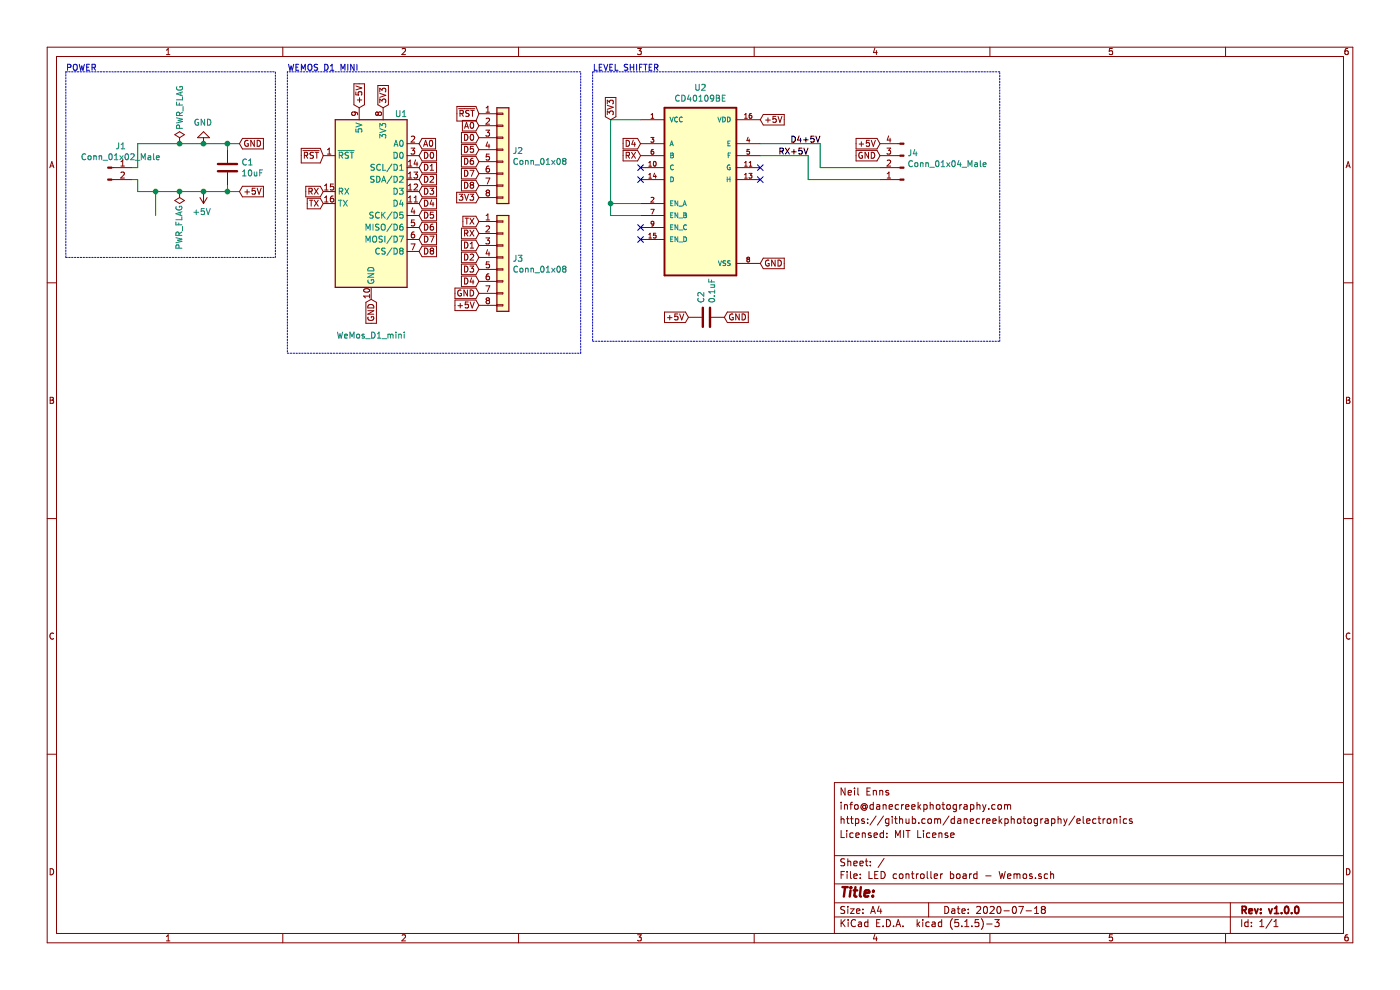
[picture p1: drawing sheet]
EESchema Schematic File Version 4
EELAYER 30 0
EELAYER END
$Descr A4 11693 8268
encoding utf-8
Sheet 1 1
Title ""
Date "2020-07-18"
Rev "v1.0.0"
Comp ""
Comment1 "Licensed: MIT License"
Comment2 "https://github.com/danecreekphotography/electronics"
Comment3 "info@danecreekphotography.com"
Comment4 "Neil Enns"
$EndDescr
$Comp
L Device:C C1
U 1 1
P 1900 1400
F 0 "C1" H 2015 1446 50  0000 L CNN
F 1 "10uF" H 2015 1355 50  0000 L CNN
F 2 "Capacitor_THT:C_Disc_D5.0mm_W2.5mm_P2.50mm" H 1938 1250 50  0001 C CNN
F 3 "~" H 1900 1400 50  0001 C CNN
	1    1900 1400
	1    0    0    -1  
$EndComp
$Comp
L power:PWR_FLAG #FLG01
U 1 1
P 1500 1200
F 0 "#FLG01" H 1500 1275 50  0001 C CNN
F 1 "PWR_FLAG" V 1500 1500 50  0000 C CNN
F 2 "" H 1500 1200 50  0001 C CNN
F 3 "~" H 1500 1200 50  0001 C CNN
	1    1500 1200
	1    0    0    -1  
$EndComp
$Comp
L power:PWR_FLAG #FLG02
U 1 1
P 1500 1600
F 0 "#FLG02" H 1500 1675 50  0001 C CNN
F 1 "PWR_FLAG" V 1500 1900 50  0000 C CNN
F 2 "" H 1500 1600 50  0001 C CNN
F 3 "~" H 1500 1600 50  0001 C CNN
	1    1500 1600
	-1   0    0    1   
$EndComp
Wire Wire Line
	1900 1200 1900 1250
Connection ~ 1500 1200
Wire Wire Line
	1900 1600 1900 1550
Connection ~ 1500 1600
Wire Notes Line
	550  600  550  2150
Text Notes 550  600  0    50   ~ 0
POWER
Text GLabel 2000 1600 2    50   Input ~ 0
+5V
Text GLabel 2000 1200 2    50   Input ~ 0
GND
Wire Wire Line
	2000 1600 1900 1600
Connection ~ 1900 1600
Wire Wire Line
	2000 1200 1900 1200
Connection ~ 1900 1200
Text GLabel 6350 1000 2    50   Input ~ 0
+5V
Text GLabel 6350 2200 2    50   Input ~ 0
GND
NoConn ~ 5350 1400
NoConn ~ 5350 1500
NoConn ~ 5350 1900
NoConn ~ 5350 2000
NoConn ~ 6350 1400
NoConn ~ 6350 1500
$Comp
L Connector:Conn_01x04_Male J4
U 1 1
P 7550 1400
F 0 "J4" H 7522 1282 50  0000 R CNN
F 1 "Conn_01x04_Male" H 7522 1373 50  0000 R CNN
F 2 "LED controller board:Molex_KK-254_AE-6410-04A_1x04_P2.54mm_Horizontal" H 7550 1400 50  0001 C CNN
F 3 "~" H 7550 1400 50  0001 C CNN
	1    7550 1400
	-1   0    0    1   
$EndComp
Text GLabel 7350 1200 0    50   Input ~ 0
+5V
Text GLabel 7350 1300 0    50   Input ~ 0
GND
$Comp
L Device:C C2
U 1 1
P 5900 2650
F 0 "C2" H 6015 2696 50  0000 L CNN
F 1 "0.1uF" H 6015 2605 50  0000 L CNN
F 2 "Capacitor_THT:C_Disc_D5.0mm_W2.5mm_P5.00mm" H 5938 2500 50  0001 C CNN
F 3 "~" H 5900 2650 50  0001 C CNN
	1    5900 2650
	0    -1   -1   0   
$EndComp
Text GLabel 5750 2650 0    50   Input ~ 0
+5V
Text GLabel 6050 2650 2    50   Input ~ 0
GND
Text GLabel 5350 1200 0    50   Input ~ 0
D4
Text GLabel 5350 1300 0    50   Input ~ 0
RX
$Comp
L LED_controller_board:CD40109BE U2
U 1 1
P 5850 1600
F 0 "U2" H 5850 2470 50  0000 C CNN
F 1 "CD40109BE" H 5850 2379 50  0000 C CNN
F 2 "LED controller board:16TSSOP" H 5900 1400 50  0001 L BNN
F 3 "None" H 5850 1600 50  0001 L BNN
F 4 "CD40109BE" H 5850 1600 50  0001 L BNN "Field4"
F 5 "Unavailable" H 5850 1600 50  0001 L BNN "Field5"
F 6 "DIP-16 Intersil" H 5850 1600 50  0001 L BNN "Field6"
F 7 "Texas Instruments" H 5850 1600 50  0001 L BNN "Field7"
F 8 "Voltage Level Translator Unidirectional 4 Circuit 1 Channel 16-PDIP" H 5900 1400 50  0001 L BNN "Field8"
	1    5850 1600
	1    0    0    -1  
$EndComp
Wire Wire Line
	5100 1800 5350 1800
Connection ~ 5100 1700
Wire Wire Line
	5100 1700 5100 1800
Wire Wire Line
	5100 1000 5350 1000
Wire Wire Line
	5100 1000 5100 1700
Wire Wire Line
	6350 1200 6850 1200
Wire Wire Line
	6850 1200 6850 1400
Wire Wire Line
	6850 1400 7350 1400
Wire Wire Line
	6350 1300 6750 1300
Wire Wire Line
	6750 1300 6750 1500
Wire Wire Line
	6750 1500 7350 1500
Text Label 6600 1200 0    50   ~ 0
D4+5V
Text Label 6500 1300 0    50   ~ 0
RX+5V
Wire Wire Line
	5100 1700 5350 1700
Text GLabel 5100 1000 1    50   Input ~ 0
3V3
Text GLabel 3000 900  1    50   Input ~ 0
+5V
Text GLabel 3100 2500 3    50   Input ~ 0
GND
Text GLabel 3500 1700 2    50   Input ~ 0
D4
Text GLabel 2700 1600 0    50   Input ~ 0
RX
$Comp
L Connector_Generic:Conn_01x08 J2
U 1 1
P 4200 1250
F 0 "J2" H 4280 1242 50  0000 L CNN
F 1 "Conn_01x08" H 4280 1151 50  0000 L CNN
F 2 "Connector_PinHeader_2.54mm:PinHeader_1x08_P2.54mm_Vertical" H 4200 1250 50  0001 C CNN
F 3 "~" H 4200 1250 50  0001 C CNN
	1    4200 1250
	1    0    0    -1  
$EndComp
$Comp
L Connector_Generic:Conn_01x08 J3
U 1 1
P 4200 2150
F 0 "J3" H 4280 2142 50  0000 L CNN
F 1 "Conn_01x08" H 4280 2051 50  0000 L CNN
F 2 "Connector_PinHeader_2.54mm:PinHeader_1x08_P2.54mm_Vertical" H 4200 2150 50  0001 C CNN
F 3 "~" H 4200 2150 50  0001 C CNN
	1    4200 2150
	1    0    0    -1  
$EndComp
Text GLabel 3500 1200 2    50   Input ~ 0
A0
Text GLabel 3500 1300 2    50   Input ~ 0
D0
Text GLabel 3500 1400 2    50   Input ~ 0
D1
Text GLabel 3500 1500 2    50   Input ~ 0
D2
Text GLabel 3500 1600 2    50   Input ~ 0
D3
Text GLabel 3500 1800 2    50   Input ~ 0
D5
Text GLabel 3500 1900 2    50   Input ~ 0
D6
Text GLabel 3500 2000 2    50   Input ~ 0
D7
Text GLabel 3500 2100 2    50   Input ~ 0
D8
Text GLabel 2700 1700 0    50   Input ~ 0
TX
$Comp
L LED_controller_board:WeMos_D1_mini U1
U 1 1
P 3100 1700
F 0 "U1" H 3350 2450 50  0000 C CNN
F 1 "WeMos_D1_mini" H 3100 600 50  0000 C CNN
F 2 "Module:WEMOS_D1_mini_light" H 3100 550 50  0001 C CNN
F 3 "https://wiki.wemos.cc/products:d1:d1_mini#documentation" H 1250 550 50  0001 C CNN
	1    3100 1700
	1    0    0    -1  
$EndComp
Text GLabel 3200 900  1    50   Input ~ 0
3V3
Text GLabel 4000 950  0    50   Input ~ 0
~RST
Text GLabel 4000 1050 0    50   Input ~ 0
A0
Text GLabel 4000 1150 0    50   Input ~ 0
D0
Text GLabel 4000 1250 0    50   Input ~ 0
D5
Text GLabel 4000 1350 0    50   Input ~ 0
D6
Text GLabel 4000 1450 0    50   Input ~ 0
D7
Text GLabel 4000 1550 0    50   Input ~ 0
D8
Text GLabel 4000 1650 0    50   Input ~ 0
3V3
Text GLabel 4000 1850 0    50   Input ~ 0
TX
Text GLabel 4000 1950 0    50   Input ~ 0
RX
Text GLabel 4000 2050 0    50   Input ~ 0
D1
Text GLabel 4000 2150 0    50   Input ~ 0
D2
Text GLabel 4000 2250 0    50   Input ~ 0
D3
Text GLabel 4000 2350 0    50   Input ~ 0
D4
Text GLabel 4000 2450 0    50   Input ~ 0
GND
Text GLabel 4000 2550 0    50   Input ~ 0
+5V
Wire Notes Line
	2400 600  2400 2950
Wire Notes Line
	2400 2950 4850 2950
Wire Notes Line
	4850 2950 4850 600 
Wire Notes Line
	4850 600  2400 600 
Text Notes 2400 600  0    50   ~ 0
WEMOS D1 MINI
Wire Notes Line
	4950 2850 8350 2850
Wire Notes Line
	8350 2850 8350 600 
Wire Notes Line
	8350 600  4950 600 
Wire Notes Line
	4950 600  4950 2850
Text Notes 4950 600  0    50   ~ 0
LEVEL SHIFTER
Wire Wire Line
	1150 1200 1500 1200
Wire Wire Line
	1300 1800 1300 1600
Wire Notes Line
	550  2150 2300 2150
Wire Notes Line
	2300 2150 2300 600 
Wire Notes Line
	550  600  2300 600 
Text GLabel 2700 1300 0    50   Input ~ 0
~RST
$Comp
L Connector:Conn_01x02_Male J1
U 1 1
P 900 1400
F 0 "J1" H 1008 1581 50  0000 C CNN
F 1 "Conn_01x02_Male" H 1008 1490 50  0000 C CNN
F 2 "LED controller board:Molex_KK-254_AE-6410-02A_1x02_P2.54mm_Horizontal" H 900 1400 50  0001 C CNN
F 3 "~" H 900 1400 50  0001 C CNN
	1    900  1400
	1    0    0    -1  
$EndComp
Wire Wire Line
	1100 1400 1150 1400
Wire Wire Line
	1150 1400 1150 1200
Connection ~ 1300 1600
Wire Wire Line
	1300 1600 1500 1600
Wire Wire Line
	1100 1500 1150 1500
Wire Wire Line
	1150 1500 1150 1600
Wire Wire Line
	1150 1600 1300 1600
Wire Wire Line
	1500 1200 1700 1200
Wire Wire Line
	1500 1600 1700 1600
$Comp
L power:+5V #PWR?
U 1 1
P 1700 1600
F 0 "#PWR?" H 1700 1450 50  0001 C CNN
F 1 "+5V" H 1715 1773 50  0000 C CNN
F 2 "" H 1700 1600 50  0001 C CNN
F 3 "" H 1700 1600 50  0001 C CNN
	1    1700 1600
	-1   0    0    1   
$EndComp
Connection ~ 1700 1600
Wire Wire Line
	1700 1600 1900 1600
$Comp
L power:GND #PWR?
U 1 1
P 1700 1200
F 0 "#PWR?" H 1700 950 50  0001 C CNN
F 1 "GND" H 1705 1027 50  0000 C CNN
F 2 "" H 1700 1200 50  0001 C CNN
F 3 "" H 1700 1200 50  0001 C CNN
	1    1700 1200
	-1   0    0    1   
$EndComp
Connection ~ 1700 1200
Wire Wire Line
	1700 1200 1900 1200
$EndSCHEMATC
